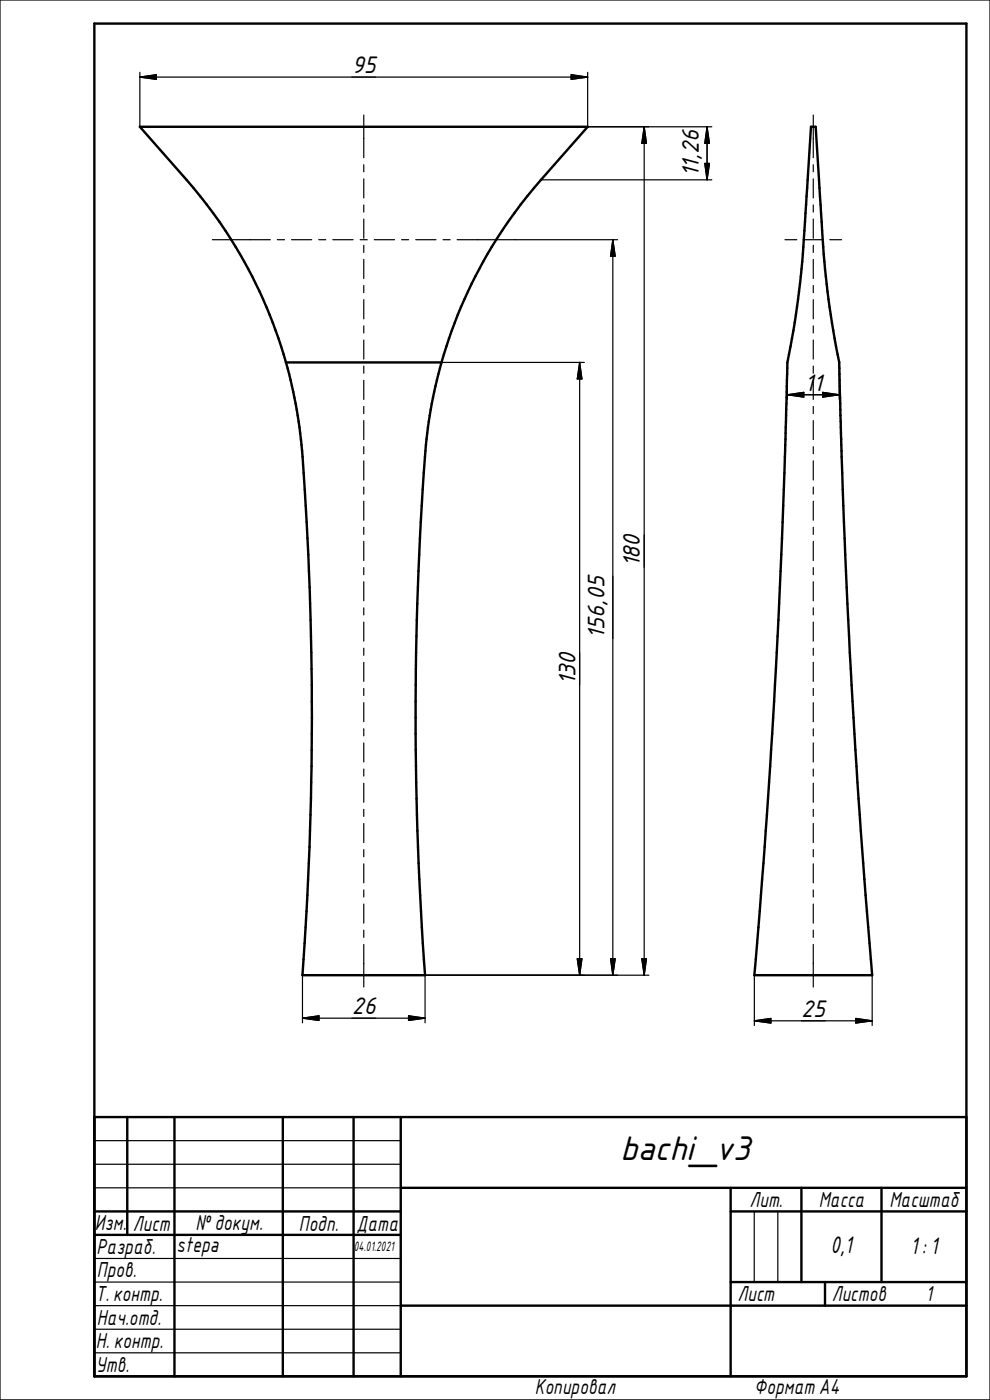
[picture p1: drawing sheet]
<svg xmlns="http://www.w3.org/2000/svg" width="210mm" height="297mm" viewBox="0 0 210 297" stroke-linecap="round" stroke-linejoin="round" font-family="sans-serif">
<g fill="none" stroke="#000" stroke-width=".51">
<path d="M20 5h185v287h-185zM29.7 26.9h95l-9.9 11.3a100.4 100.4 0 0 0-24.9 62.2 759.8 759.8 0 0 0 .3 106.5h-26a745.1 745.1 0 0 0-.4-113.7 99.9 99.9 0 0 0-24.2-55zM172 26.9h1l.9 14.7a218.6 218.6 0 0 0 4.1 35.3l.7 23.5a2035.5 2035.5 0 0 0 4.9 89.5l1.4 17h-25a1939.7 1939.7 0 0 0 5.3-78.8l1.1-27.7 .5-17.3a48.6 48.6 0 0 1 1.4-13 222.8 222.8 0 0 0 2.8-28.5zM60.7 76.9h33M20 237h185M27 237v25M37 237v55M60 237v55M75 237v55M85 237v55M20 257h65M85 252h120"/>
<path d="M155 257h50M155 252v40M170 252v20M187 252v20M20 262h65M85 277h120M155 272h50M175 272v5"/>
</g>
<g fill="none" stroke="#000" stroke-width=".25">
<path d="M0 0h210v297h-210zM29.7 16.4h95M29.7 16.4l3.5-.6v1zM29.7 15.3v11.6M121.2 15.8l3.5 .6-3.5 .4zM124.7 15.3v11.6h26.3M77.2 24.4v9.1M77.2 35v1.4M77.2 37.9v4.1M114.8 38.2h36.2M136.7 26.9v180M136.7 26.9l.4 3.5h-1z"/>
<path d="M149.5 34.7h1l-.5 3.5zM150 26.9l.5 3.5h-1zM150 26.9v11.3M172.5 24.4v9.1M172.5 35v1.4M172.5 37.9v4.1M45.1 50.9h12.2M58.8 50.9h1.6M61.9 50.9h4.2M67.6 50.9h1.5M70.6 50.9h4.3M76.4 50.9h1.5"/>
<path d="M77.2 43.5v1.5M77.2 46.5v4M77.2 52v1.5M77.2 55v4.1M79.4 50.9h4.3M85.2 50.9h1.5M88.2 50.9h4.3M94 50.9h1.5M97 50.9h34M130 50.9v156M130 50.9l.5 3.5h-1zM166.5 50.9h2.5"/>
<path d="M170.5 50.9h4M172.5 43.5v1.5M172.5 46.5v4M172.5 52v1.5M172.5 55v4.1M176 50.9h2.5M77.2 60.6v1.5M77.2 63.6v4M77.2 69.1v1.5M77.2 72.1v4.1M77.2 77.7v1.5M93.7 76.9h30.3"/>
<path d="M123 76.9v130M123 76.9l.4 3.5h-.9zM167 76.9v7.8M172.5 60.6v1.5M172.5 63.6v4M172.5 69.1v1.5M172.5 72.1v4.1M172.5 77.7v1.5M178 76.9v7.8M77.2 80.7v4M77.2 86.2v1.5M77.2 89.2v4.1"/>
<path d="M77.2 94.8v1.5M77.2 97.8v4M167 83.7h11M167 83.7l3.5-.5v1.1zM172.5 80.7v4M172.5 86.2v1.5M172.5 89.2v4.1M172.5 94.8v1.5M172.5 97.8v4M174.5 83.2l3.5 .5-3.5 .6zM77.2 103.3v1.5M77.2 106.3v4.1"/>
<path d="M77.2 111.9v1.5M77.2 114.9v4M172.5 103.3v1.5M172.5 106.3v4.1M172.5 111.9v1.5M172.5 114.9v4M77.2 120.4v1.5M77.2 123.4v4.1M77.2 129v1.5M77.2 132v4M77.2 137.5v1.5M172.5 120.4v1.5"/>
<path d="M172.5 123.4v4.1M172.5 129v1.5M172.5 132v4M172.5 137.5v1.5M77.2 140.5v4.1M77.2 146.1v1.5M77.2 149.1v4M77.2 154.6v1.5M77.2 157.6v4M172.5 140.5v4.1M172.5 146.1v1.5M172.5 149.1v4"/>
<path d="M172.5 154.6v1.5M172.5 157.6v4M77.2 163.1v1.5M77.2 166.2v4M77.2 171.7v1.5M77.2 174.7v4M172.5 163.1v1.5M172.5 166.2v4M172.5 171.7v1.5M172.5 174.7v4M77.2 180.2v1.6M77.2 183.3v4"/>
<path d="M77.2 188.8v1.5M77.2 191.8v4M77.2 197.3v1.6M172.5 180.2v1.6M172.5 183.3v4M172.5 188.8v1.5M172.5 191.8v4M172.5 197.3v1.6M64.2 216h26M64.2 216l3.5-.5v1zM64.2 206.9v10.1M77.2 200.4v9"/>
<path d="M86.7 215.5l3.5 .5-3.5 .5zM122.5 203.4h.9l-.4 3.5zM129.5 203.4h1l-.5 3.5zM136.1 203.4h1l-.4 3.5zM137.6 206.9h-47.4v10.1M160 206.9v10.7M160 216.6h25M160 216.6l3.5-.5v.9zM172.5 200.4v9M181.5 216.1l3.5 .5-3.5 .4zM185 206.9v10.7M20 242h65"/>
<path d="M20 247h65M20 252h65M160 257v15M165 257v15M20 267h65M20 272h65M20 277h65M20 282h65M20 287h65"/>
</g>
<g fill="#000" stroke="#000" stroke-width=".25">
<path d="M29.7 16.4l3.5-.6v1zM121.2 15.8l3.5 .6-3.5 .4zM136.7 26.9l.4 3.5h-1zM149.5 34.7h1l-.5 3.5zM150 26.9l.5 3.5h-1zM130 50.9l.5 3.5h-1zM123 76.9l.4 3.5h-.9zM167 83.7l3.5-.5v1.1zM174.5 83.2l3.5 .5-3.5 .6zM64.2 216l3.5-.5v1zM86.7 215.5l3.5 .5-3.5 .5zM122.5 203.4h.9l-.4 3.5z"/>
<path d="M129.5 203.4h1l-.5 3.5zM136.1 203.4h1l-.4 3.5zM160 216.6l3.5-.5v.9zM181.5 216.1l3.5 .5-3.5 .4z"/>
</g>
<text font-size="7" x="131.6" y="246.2">bachi_v3</text>
<g font-size="4.9">
<text x="74.6" y="15.5">95</text>
<text x="148.3" y="37.5" transform="rotate(-90 148.3 37.5)">11,26</text>
<text x="170.7" y="82.9">11</text>
<text x="135.8" y="120.4" transform="rotate(-90 135.8 120.4)">180</text>
<text x="128.3" y="135.5" transform="rotate(-90 128.3 135.5)">156,05</text>
<text x="122.1" y="145.3" transform="rotate(-90 122.1 145.3)">130</text>
<text x="74.6" y="215.1">26</text>
<text x="170" y="215.7">25</text>
<text x="176.2" y="265.9">0,1</text>
<text x="193.2" y="266.1">1 : 1</text>
</g>
<g font-size="4.4">
<text x="159" y="256.1">Лит.</text>
<text x="173.7" y="256.1">Масса</text>
<text x="188.7" y="256">Масштаб</text>
<text x="20.2" y="261">Изм.</text>
<text x="28.2" y="261.1">Лист</text>
<text x="41.5" y="260.9">№ докум.</text>
<text x="63.4" y="261.1">Подп.</text>
<text x="75.6" y="261.1">Дата</text>
<text x="20.5" y="266.1">Разраб.</text>
<text x="37.4" y="265.6">stepa</text>
<text x="20.6" y="271">Пров.</text>
<text x="196.4" y="276">1</text>
<text x="20.2" y="276.1">Т. контр.</text>
<text x="20.5" y="281.1">Нач.отд.</text>
<text x="156.5" y="276.1">Лист</text>
<text x="176.5" y="276.1">Листов</text>
<text x="20.4" y="286">Н. контр.</text>
<text x="20.4" y="291">Утв.</text>
<text x="113.5" y="295.7">Копировал</text>
<text x="160" y="295.7">Формат A4</text>
</g>
<text font-size="2.8" x="75.1" y="265.5">04.01.2021</text>
</svg>
